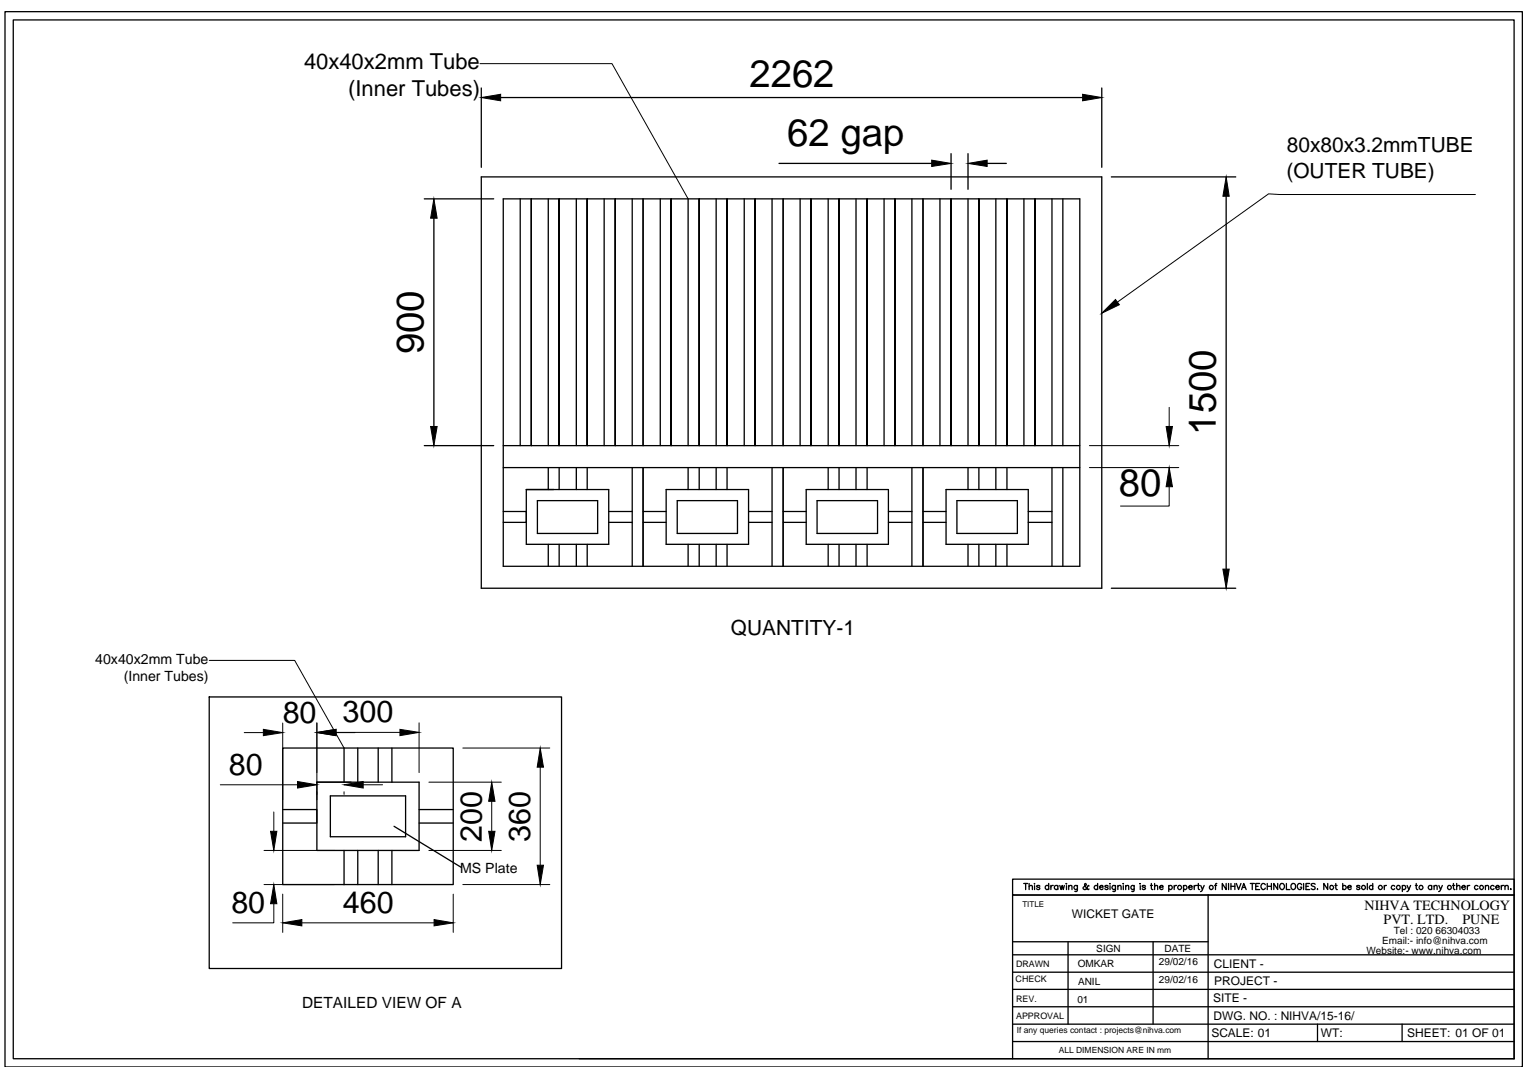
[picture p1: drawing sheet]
<svg xmlns="http://www.w3.org/2000/svg" width="297mm" height="210mm" viewBox="0 0 297 210" stroke-linecap="round" stroke-linejoin="round" font-family="sans-serif">
<!-- layer: 0 -->
<g fill="none" stroke="#000" stroke-width=".25">
<path d="M1 2.3h295.3v205.5h-295.3zM2.6 3.9h292.1v202.2h-292.1zM93.7 17.1v15.5M97.5 19h113.2M214.5 17.1v15.5M82.6 38.7h13.5M93.7 34.4h120.8v80.1h-120.8zM98 38.7h112.2v71.6h-112.2zM101.3 38.7v48.1M103.4 38.7v48.1v-48.1M106.7 38.7v48.1M108.8 38.7v48.1v-48.1"/>
<path d="M112.2 38.7v48.1M114.3 38.7v48.1v-48.1M117.6 38.7v48.1M119.8 38.7v48.1v-48.1M123.1 38.7v48.1M125.2 38.7v48.1M128.5 38.7v48.1M130.6 38.7v48.1v-48.1M133.9 38.7v48.1M136.1 38.7v48.1v-48.1M139.4 38.7v48.1M141.5 38.7v48.1v-48.1"/>
<path d="M144.9 38.7v48.1M147 38.7v48.1v-48.1M150.3 38.7v48.1M151.6 31.8h29.8M152.4 38.7v48.1M155.7 38.7v48.1M157.9 38.7v48.1v-48.1M161.2 38.7v48.1M163.3 38.7v48.1v-48.1M166.6 38.7v48.1M168.8 38.7v48.1v-48.1M172.1 38.7v48.1"/>
<path d="M174.2 38.7v48.1v-48.1M177.5 38.7v48.1M179.7 38.7v48.1M183 38.7v48.1M185.1 38.7v48.1v-48.1M185.1 29.9v7M188.4 29.9v7M188.4 38.7v48.1M190.5 38.7v48.1v-48.1M192.2 31.8h3.7M193.8 38.7v48.1M196 38.7v48.1v-48.1"/>
<path d="M199.3 38.7v48.1M201.5 38.7v48.1v-48.1M204.8 38.7v48.1M206.9 38.7v48.1M216.3 34.4h24.2M238.7 38.2v72.6M84.5 42.5v40.5M82.6 86.8h13.5M98 99.6h4.4v2.1h-4.4M98 91h112.2M98 86.8h112.2M102.4 95.3h16.1v10.7h-16.1z"/>
<path d="M104.6 97.5h11.7v6.4h-11.7zM106.7 91v4.3M108.8 91v4.3M112.2 91v4.3M114.3 91v4.3M118.5 99.6h4.6M123.1 91v19.3M125.2 91v19.3M125.2 99.6h4.5M129.7 95.3h16v10.7h-16zM131.8 97.5h11.8v6.4h-11.8zM133.9 91v4.3"/>
<path d="M136.1 91v4.3M139.4 91v4.3M141.5 91v4.3M145.7 99.6h4.6M150.3 91v19.3M152.4 91v19.3M152.4 99.6h4.5M156.9 95.3h16v10.7h-16zM159 97.5h11.8v6.4h-11.8zM161.2 91v4.3M163.3 91v4.3M166.6 91v4.3"/>
<path d="M168.8 91v4.3M172.9 99.6h4.6M177.5 91v19.3M179.7 91v19.3M179.7 99.6h4.5M184.2 95.3h16v10.7h-16zM186.3 97.5h11.7v6.4h-11.7zM188.4 91v4.3M190.5 91v4.3M193.8 91v4.3M196 91v4.3M200.2 99.6h4.6"/>
<path d="M204.8 91v19.3M206.9 91v19.3M106.7 106v4.3M108.8 106v4.3M112.2 106v4.3M114.3 106v4.3M118.5 101.7h4.6M125.2 101.7h4.5M133.9 106v4.3M136.1 106v4.3M139.4 106v4.3M141.5 106v4.3"/>
<path d="M145.7 101.7h4.6M152.4 101.7h4.5M161.2 106v4.3M163.3 106v4.3M166.6 106v4.3M168.8 106v4.3M172.9 101.7h4.6M179.7 101.7h4.5M188.4 106v4.3M190.5 106v4.3M193.8 106v4.3M196 106v4.3"/>
<path d="M200.2 101.7h4.6M216.3 114.5h24.2M40.7 135.7h68.6v52.9h-68.6zM55 157.6h6.7v2.7h-6.7M55 145.7h33.2v26.5h-33.2zM61.7 152.3h19.9v13.3h-19.9zM64.3 155h14.7v7.9h-14.7zM67 145.7v6.6M69.6 145.7v6.6M73.6 145.7v6.6M76.3 145.7v6.6M81.6 157.6h6.6"/>
<path d="M67 165.6v6.6M69.6 165.6v6.6M73.6 165.6v6.6M76.3 165.6v6.6M76.7 160.9l13.1 8M81.6 160.3h6.6M199.3 172h.7M199.6 172v1.2M200.3 172.6l.3-.2 .3 .1 .1 .7M200.3 172v1.2M201.3 172.1h.1M201.4 172.5v.7"/>
<path d="M202.4 172.6l-.2-.2-.4 .1v.2l.4 .1 .2 .2-.2 .2-.4-.2M204.1 172.6a.38 .38 0 0 0-.5-.1 .38 .38 0 0 0 0 .6 .38 .38 0 0 0 .5-.1M204.1 172v1.2M204.6 172.4v.8M205 172.4l-.3 .1-.1 .2M205.9 172.6a.38 .38 0 0 0-.5-.1 .38 .38 0 0 0 0 .6 .38 .38 0 0 0 .5-.1M205.9 172.4v.8M206.3 172.4l.2 .8 .3-.8 .2 .8 .2-.8M207.5 172.1h.1zM207.6 172.5v.7M208 172.6l.3-.2 .3 .1 .1 .7M208 172.4v.8"/>
<path d="M209.7 172.4v1.1l-.5 .1M209.7 172.6a.38 .38 0 0 0-.5-.1 .38 .38 0 0 0 0 .6 .38 .38 0 0 0 .5-.1M212 172.5h-.2a.63 .63 0 0 1-.9 .6v-.4l.6-.4-.2-.3-.2 .2 .1 .3 .3 .5 .3 .2 .2-.1M213.7 172.6a.38 .38 0 0 0-.6-.1 .38 .38 0 0 0 0 .6 .38 .38 0 0 0 .6-.1M213.7 172v1.2M214 172.7h.7a.34 .34 0 0 0-.3-.3 .34 .34 0 0 0-.4 .3l.3 .5 .4-.2M215.7 172.6l-.2-.2-.4 .1v.2l.4 .1 .2 .2-.2 .2-.4-.2M216 172.1h.1M216.1 172.5v.7M217.1 172.4v1.1l-.5 .1M217.1 172.6a.38 .38 0 0 0-.5-.1 .38 .38 0 0 0 0 .6 .38 .38 0 0 0 .5-.1M217.6 172.6l.3-.2 .2 .1 .1 .7"/>
<path d="M217.6 172.4v.8M218.6 172.1h.1M218.7 172.5v.7M219.1 172.6l.3-.2 .3 .1v.7M219.1 172.4v.8M220.8 172.4l-.1 1.1-.4 .1M220.8 172.6a.36 .36 0 0 0-.6-.1 .36 .36 0 0 0 0 .6 .36 .36 0 0 0 .6-.1M221.9 172.1h.1zM222 172.5v.7M223 172.6l-.3-.2-.3 .1v.2l.4 .1 .2 .2-.3 .2-.4-.2M223.9 172.4h.4M224.1 172v1l.1 .1 .2 .1"/>
<path d="M224.7 172.6l.3-.2 .3 .1v.7M224.7 172v1.2M225.7 172.7h.7a.34 .34 0 0 0-.3-.3 .34 .34 0 0 0-.4 .3l.3 .5 .4-.2M227.5 172.6a.38 .38 0 0 1 .6-.1 .38 .38 0 0 1 0 .6 .38 .38 0 0 1-.6-.1M227.5 172.4v1.2M228.6 172.4v.8M229 172.4l-.3 .1-.1 .2M230.4 172.6a.38 .38 0 0 1 .5-.1 .38 .38 0 0 1 0 .6 .38 .38 0 0 1-.5-.1M230.4 172.4v1.2M231.4 172.7h.7a.39 .39 0 0 0-.5-.3 .39 .39 0 0 0-.3 .4 .39 .39 0 0 0 .3 .4l.5-.2M232.5 172.4v.8M232.9 172.4l-.3 .1-.1 .2"/>
<path d="M233.1 172.4h.4M233.3 172v1l.2 .2M233.7 172.4l.4 .8 .3-.8M234.1 173.2l-.4 .4M235.2 174.3v31.8M236.4 172.4h.4M236.9 172l-.3 .1v.1v1M238.7 172v1.2l-.8-1.2v1.2M239.1 172v1.2M239.6 172v1.2M239.6 172.6h.8M240.4 172v1.2"/>
<path d="M240.7 172l.4 1.2 .5-1.2M241.7 173.2l.4-1.2 .5 1.2M241.9 172.8h.5M243.4 172h.8M243.8 172v1.2M244.4 172.6h.5M245.2 172h-.8v1.2h.8M246.3 172.3a.44 .44 0 0 0-.5-.3 .44 .44 0 0 0-.4 .5v.2a.43 .43 0 0 0 .4 .5 .43 .43 0 0 0 .5-.3M246.7 172.6h.8M246.7 172v1.2M247.5 172v1.2M248.7 172v1.2l-.8-1.2v1.2"/>
<path d="M249.2 172.2l.1-.1a.55 .55 0 0 1 .7 .5 .55 .55 0 0 1-.7 .5l-.2-.4zM250.4 172v1.2h.7M251.5 172.1l.1-.1a.56 .56 0 0 1 .6 .7 .56 .56 0 0 1-.7 .4l-.2-.4v-.4zM253.4 172.3a.44 .44 0 0 0-.5-.3 .44 .44 0 0 0-.4 .5v.2a.43 .43 0 0 0 .4 .5 .43 .43 0 0 0 .5-.5h-.3M253.7 172v1.2M254.2 172.6h.5M254.9 172h-.7v1.2h.7M256 172.2l-.3-.2-.5 .2 .1 .2 .5 .2 .2 .3v.1l-.3 .2-.5-.2M256.5 173.1h.1M258.4 172v1.2l-.7-1.2v1.2M259.8 172.4h.5M260 172v1l.3 .2"/>
<path d="M261.4 172.6a.38 .38 0 0 1 .5-.1 .38 .38 0 0 1 0 .6 .38 .38 0 0 1-.5-.1M261.4 172v1.2M262.3 172.7h.7a.34 .34 0 0 0-.3-.3 .34 .34 0 0 0-.4 .3l.3 .5 .4-.2M264.7 172.6l-.2-.2-.4 .1v.2l.4 .1 .2 .2-.2 .2-.4-.2M266.1 172v1.2M267.2 172.6a.38 .38 0 0 0-.6-.1 .38 .38 0 0 0 0 .6 .38 .38 0 0 0 .6-.1M267.2 172v1.2M269.5 172.4v.8M269.9 172.4l-.3 .1-.1 .2M271.5 172.6a.38 .38 0 0 0-.6-.1 .38 .38 0 0 0 0 .6 .38 .38 0 0 0 .6-.1M273 172.6a.38 .38 0 0 1 .5-.1 .38 .38 0 0 1 0 .6 .38 .38 0 0 1-.5-.1M273 172.4v1.2"/>
<path d="M273.9 172.4l.3 .8 .4-.8M274.2 173.2l-.3 .4M275.5 172.4h.4M275.7 172v1l.3 .2M278.7 172.6a.38 .38 0 0 0-.6-.1 .38 .38 0 0 0 0 .6 .38 .38 0 0 0 .6-.1M278.7 172.4v.8M279.1 172.6l.3-.2 .3 .1v.7M279.1 172.4v.8M280.1 172.4l.3 .8 .4-.8M280.4 173.2l-.4 .4M282.7 172.4h.5M282.9 172v1l.3 .2"/>
<path d="M283.5 172.6l.3-.2 .3 .1 .1 .7M283.5 172v1.2M284.6 172.7h.6a.39 .39 0 0 0-.4-.3 .39 .39 0 0 0-.3 .4 .39 .39 0 0 0 .4 .4l.3-.2M285.6 172.4v.8M286.1 172.4l-.3 .1-.2 .2M287.7 172.6a.38 .38 0 0 0-.6-.1 .38 .38 0 0 0 0 .6 .38 .38 0 0 0 .6-.1M289.1 172.6l.3-.2 .3 .1 .1 .7M289.1 172.4v.8M290.8 172.6a.38 .38 0 0 0-.5-.1 .38 .38 0 0 0 0 .6 .38 .38 0 0 0 .5-.1M291.2 172.7h.6a.39 .39 0 0 0-.4-.3 .39 .39 0 0 0-.3 .4 .39 .39 0 0 0 .3 .4l.4-.2M292.2 172.4v.8M292.7 172.4l-.3 .1-.2 .2"/>
<path d="M292.9 172.6l.3-.2 .3 .1 .1 .7M292.9 172.4v.8M294 173.1h.1zM197.1 196h97.6M197.1 192.6h97.6M197.1 189.3h97.6M197.1 185.9h97.6M197.1 183.4h38.1M197.1 199.4h97.6M207.9 183.4v16M224.5 183.4v16M256.5 199.4v3.4"/>
<path d="M272.9 199.4v3.4M112.7 206.1h182M197.1 206.1v-31.8h97.6h-97.6v-3.1h97.6v34.9M197.1 202.8h97.6"/>
<circle cx="229.6" cy="172.8" r=".39"/>
<circle cx="235.8" cy="172.8" r=".4"/>
<circle cx="259.2" cy="172.8" r=".39"/>
<circle cx="265.4" cy="172.8" r=".4"/>
<circle cx="268.7" cy="172.8" r=".39"/>
<circle cx="272.2" cy="172.8" r=".39"/>
<circle cx="276.6" cy="172.8" r=".39"/>
<circle cx="282.1" cy="172.8" r=".4"/>
<circle cx="288.4" cy="172.8" r=".39"/>
</g>
<g fill="#000" stroke="#000" stroke-width=".19">
<path d="M93.7 19l3.8-.6v1.2zM210.7 18.4l3.8 .6-3.8 .6zM181.4 31.2l3.7 .6-3.7 .6zM188.4 31.8l3.8-.6v1.2zM238.7 34.4l.6 3.8h-1.3zM84.5 38.7l.6 3.8h-1.3zM214.5 61l2.6-2.7 .8 1zM83.8 83h1.3l-.6 3.8zM227 83h1.2l-.6 3.8zM227.6 91l.6 3.8h-1.2zM238 110.8h1.3l-.6 3.7zM51.3 142l3.7 .6-3.7 .6z"/>
<path d="M57.9 152.2l3.8 .6-3.8 .6zM61.7 142.6l3.7-.6v1.2zM67 152.8l3.7-.6v1.2zM77.9 142l3.7 .6-3.7 .6zM95.7 152.3l.7 3.7h-1.3zM105.2 145.7l.6 3.7h-1.2zM52.7 161.9h1.2l-.6 3.7zM53.3 172.2l.6 3.8h-1.2zM55 179.7l3.8-.6v1.2zM84.5 179.1l3.7 .6-3.7 .6zM95.1 161.9h1.3l-.7 3.7zM104.6 168.5h1.2l-.6 3.7z"/>
</g>
<g fill="none" stroke="#000" stroke-width=".19">
<path d="M93.4 12.4h25.7l14.8 26.3M287.2 37.9h-38.2l-2.1-.2-29.4 21.1M227.6 79.3v3.7M212 86.8h17.4M212 91h17.4M227.6 94.8v3.7h-9.5M40.7 128.6h16.7l9.6 17.1M42.9 152.8h15M47.5 142.6h3.8M53.3 158.1v3.8M55 140.8v14.9M61.7 140.7v15"/>
<path d="M65.4 142.6h12.5M65.4 142.6h3.7M67 154.2v.5M70.7 152.8h3.8M81.6 140.7v9.7M83.5 152.3h14.1M90.1 145.7h16.9M95.7 156v5.9M105.2 149.4v19.1M51.4 165.6h13.7M51.4 172.2h13.7M53.3 176v3.7h-8"/>
<path d="M55 174.1v7.5M58.8 179.7h25.7M83.5 165.6h14.1M88.2 174.1v7.5M90.1 172.2h16.9"/>
</g>
<g font-size="7.5">
<text x="145.9" y="17">2262</text>
<text x="153.2" y="28.3">62 gap</text>
<text x="82.5" y="68.9" transform="rotate(-90 82.5 68.9)">900</text>
<text x="236.7" y="84.7" transform="rotate(-90 236.7 84.7)">1500</text>
<text x="217.8" y="96.5">80</text>
</g>
<g font-size="5.9">
<text x="55" y="140.7">80</text>
<text x="66.7" y="140.7">300</text>
<text x="44.5" y="150.9">80</text>
<text x="93.8" y="163.9" transform="rotate(-90 93.8 163.9)">200</text>
<text x="103.2" y="163.9" transform="rotate(-90 103.2 163.9)">360</text>
<text x="45" y="177.7">80</text>
<text x="66.8" y="177.7">460</text>
</g>
<g font-size="4.3">
<text x="59.2" y="13.5">40x40x2mm Tube</text>
<text x="67.8" y="18.7">(Inner Tubes)</text>
</g>
<g font-size="4.1">
<text x="250.5" y="29.7">80x80x3.2mmTUBE</text>
<text x="250.4" y="34.6">(OUTER TUBE)</text>
<text x="142.3" y="123.6">QUANTITY-1</text>
</g>
<text font-size="3" x="58.8" y="196.3">DETAILED VIEW OF A</text>
<g font-size="2.8">
<text x="18.5" y="129.3">40x40x2mm Tube</text>
<text x="24.1" y="132.7">(Inner Tubes)</text>
<text x="89.6" y="169.9">MS Plate</text>
<text x="265.6" y="177.1">NIHVA TECHNOLOGY</text>
<text x="269.3" y="180">PVT. LTD.</text>
<text x="284.7" y="180">PUNE</text>
</g>
<g font-size="2.3">
<text x="208.7" y="178.7">WICKET GATE</text>
<text x="236.3" y="188.5">CLIENT -</text>
<text x="236.3" y="191.8">PROJECT -</text>
<text x="236.1" y="195.2">SITE -</text>
<text x="235.8" y="201.9">SCALE: 01</text>
<text x="236.2" y="198.5">DWG. NO. : NIHVA/15-16/</text>
<text x="257.1" y="201.9">WT:</text>
<text x="273.9" y="201.9">SHEET: 01 OF 01</text>
</g>
<g font-size="1.9">
<text x="213.4" y="185.4">SIGN</text>
<text x="226.7" y="185.4">DATE</text>
<text x="266" y="185.7">Website:- www.nihva.com</text>
<text x="269" y="183.8">Email:- info@nihva.com</text>
<text x="271.3" y="181.9">Tel : 020 66304033</text>
<text x="209.8" y="188.4">OMKAR</text>
<text x="209.8" y="191.8">ANIL</text>
<text x="225.6" y="187.9">29/02/16</text>
<text x="225.6" y="191.3">29/02/16</text>
<text x="209.7" y="195.2">01</text>
</g>
<g font-size="1.7">
<text x="197.7" y="191.3">CHECK</text>
<text x="197.8" y="188.3">DRAWN</text>
<text x="197.8" y="195.1">REV.</text>
<text x="197.8" y="198.4">APPROVAL</text>
<text x="197.9" y="201.1">If any queries contact : projects@nihva.com</text>
<text x="206.1" y="205">ALL DIMENSION ARE IN mm</text>
</g>
<text font-size="1.6" x="199" y="176.6">TITLE</text>
</svg>
